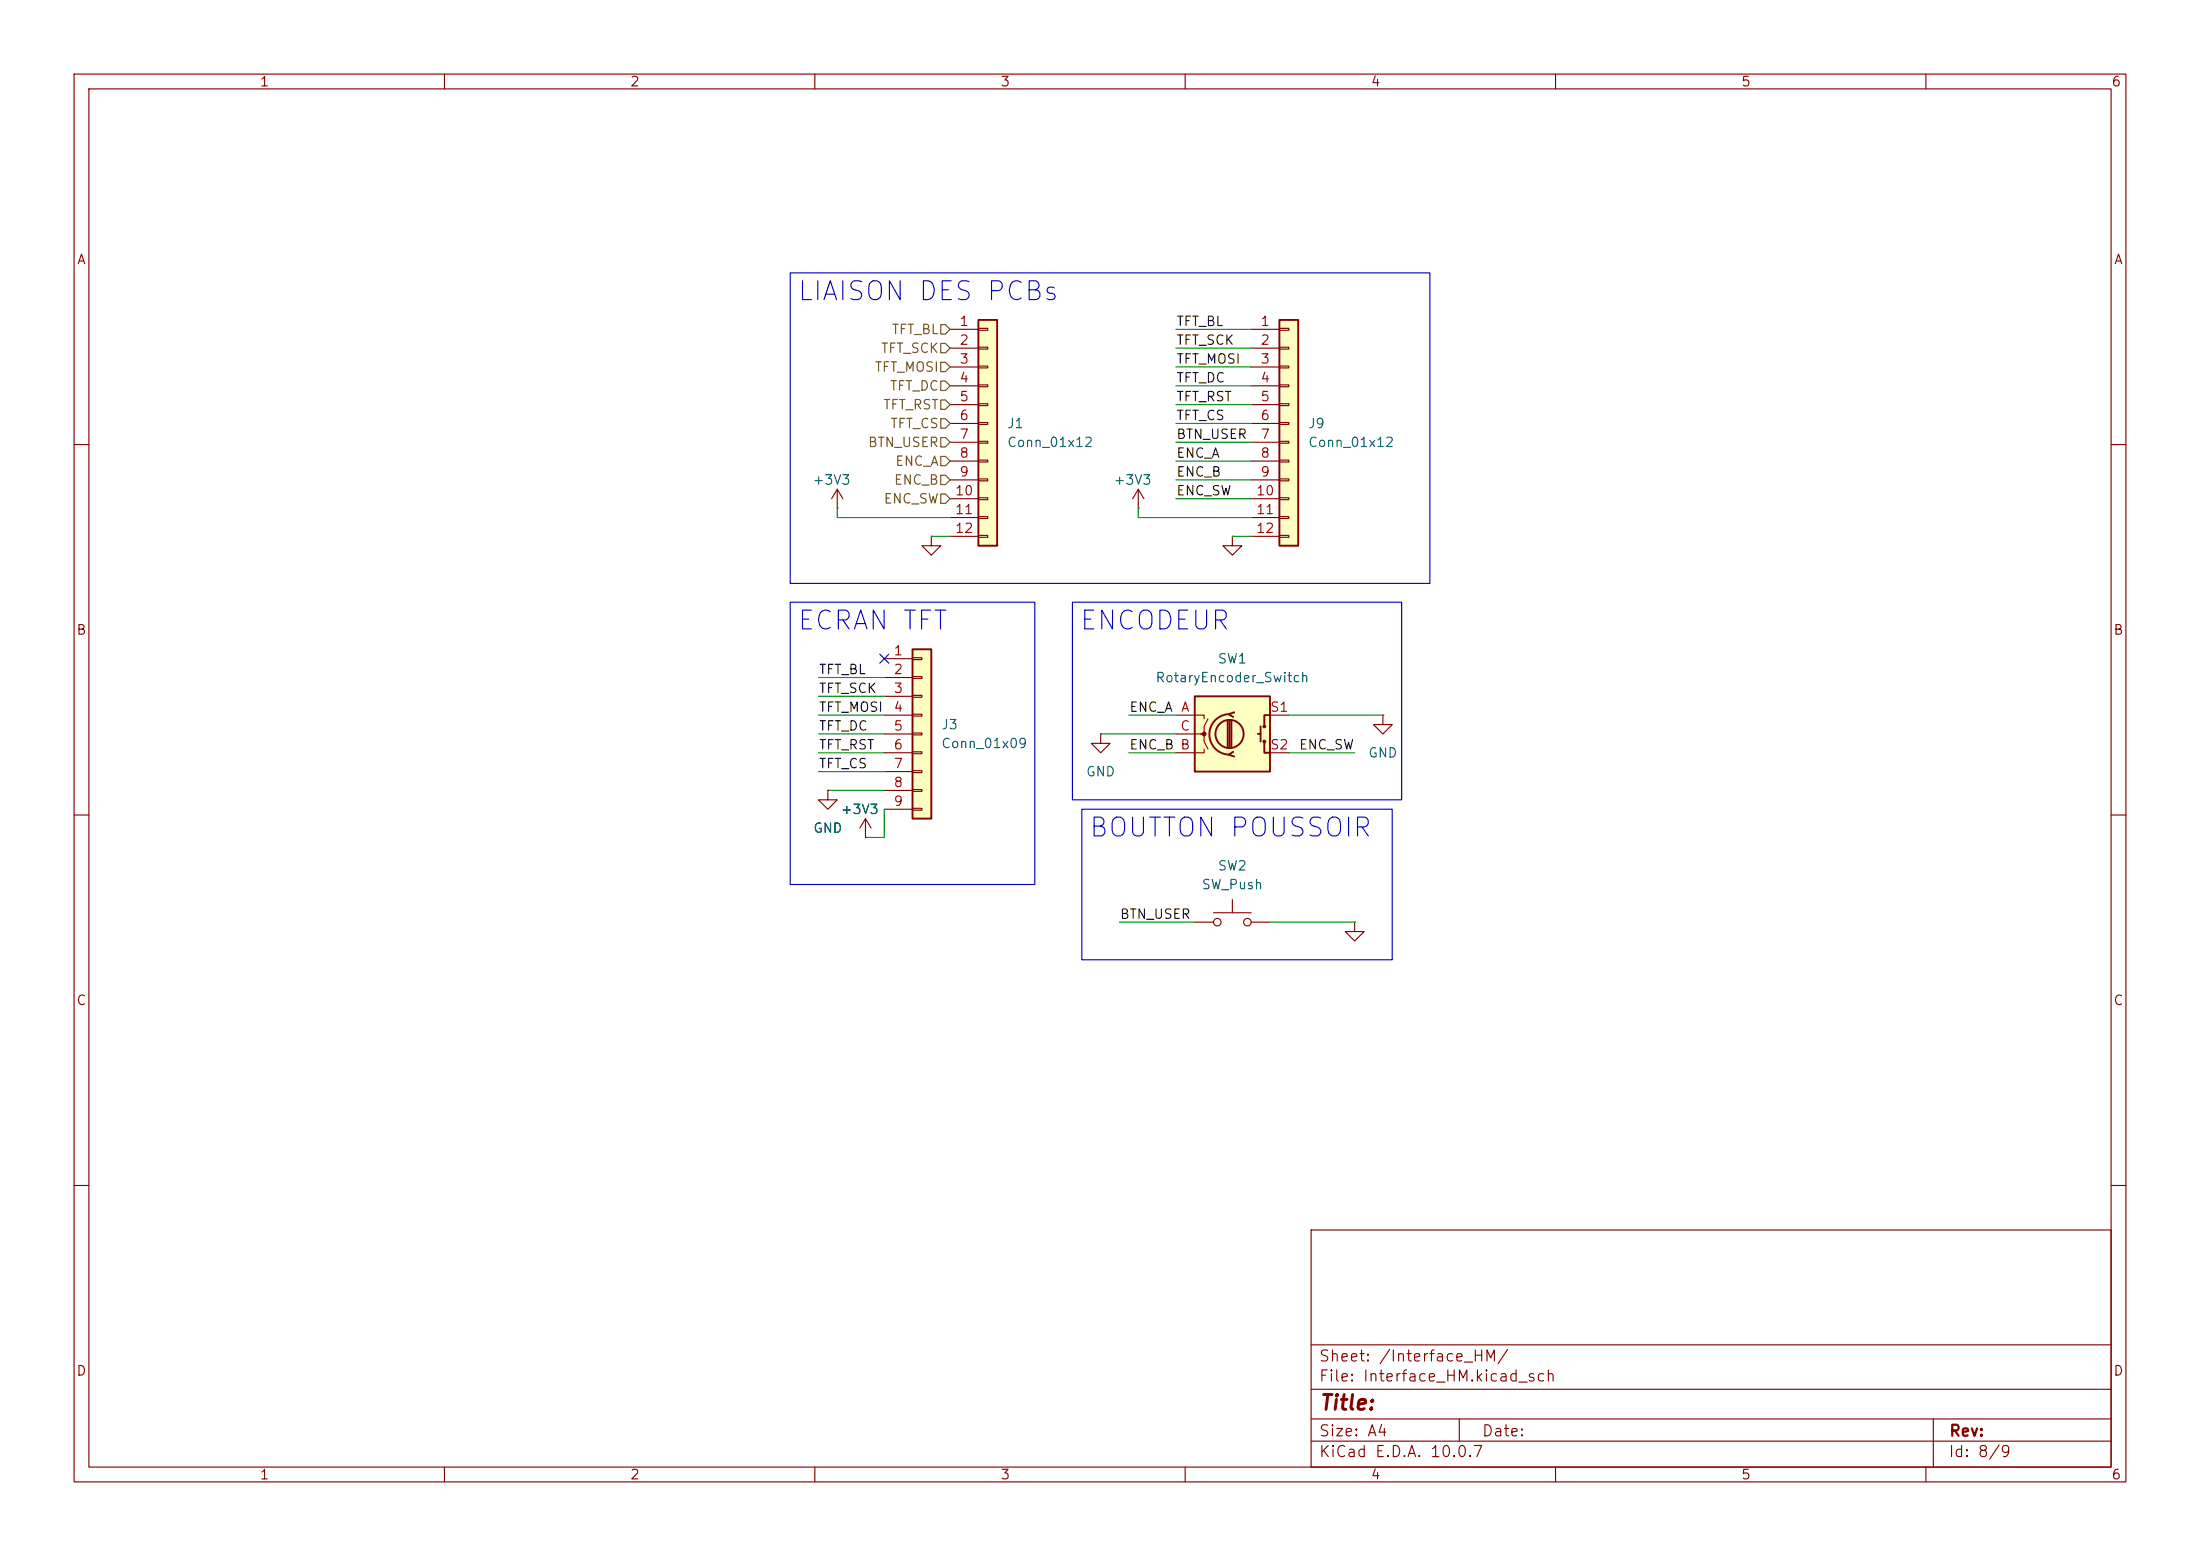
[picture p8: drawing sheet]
(kicad_sch
 (version 20260306)
 (generator "eeschema")
 (generator_version "10.0")
 (paper "A4")
 (lib_symbols
  (symbol "Connector_Generic:Conn_01x09"
   (pin_names
    (offset 1.016) (hide yes)) (exclude_from_sim no) (in_bom yes) (on_board yes)
   (in_pos_files yes)
   (duplicate_pin_numbers_are_jumpers no)
   (property "Reference" "J" (at 0 12.7 0) (show_name no) (do_not_autoplace no) (effects (font (size 1.27 1.27))))
   (property "Value" "Conn_01x09" (at 0 -12.7 0) (show_name no) (do_not_autoplace no) (effects (font (size 1.27 1.27))))
   (property "Footprint" "" (at 0 0 0) (show_name no) (do_not_autoplace no) (hide yes) (effects (font (size 1.27 1.27))))
   (property "Datasheet" "" (at 0 0 0) (show_name no) (do_not_autoplace no) (hide yes) (effects (font (size 1.27 1.27))))
   (property "Description" "Generic connector, single row, 01x09, script generated (kicad-library-utils/schlib/autogen/connector/)" (at 0 0 0) (show_name no) (do_not_autoplace no) (hide yes) (effects (font (size 1.27 1.27))))
   (symbol "Conn_01x09_1_1"
    (rectangle (start -1.27 11.43) (end 1.27 -11.43) (stroke (width 0.254) (type default)) (fill (type background)))
    (rectangle (start -1.27 10.287) (end 0 10.033) (stroke (width 0.1524) (type default)) (fill (type none)))
    (rectangle (start -1.27 7.747) (end 0 7.493) (stroke (width 0.1524) (type default)) (fill (type none)))
    (rectangle (start -1.27 5.207) (end 0 4.953) (stroke (width 0.1524) (type default)) (fill (type none)))
    (rectangle (start -1.27 2.667) (end 0 2.413) (stroke (width 0.1524) (type default)) (fill (type none)))
    (rectangle (start -1.27 0.127) (end 0 -0.127) (stroke (width 0.1524) (type default)) (fill (type none)))
    (rectangle (start -1.27 -2.413) (end 0 -2.667) (stroke (width 0.1524) (type default)) (fill (type none)))
    (rectangle (start -1.27 -4.953) (end 0 -5.207) (stroke (width 0.1524) (type default)) (fill (type none)))
    (rectangle (start -1.27 -7.493) (end 0 -7.747) (stroke (width 0.1524) (type default)) (fill (type none)))
    (rectangle (start -1.27 -10.033) (end 0 -10.287) (stroke (width 0.1524) (type default)) (fill (type none)))
    (pin passive line (at -5.08 10.16 0) (length 3.81) (name "Pin_1" (effects (font (size 1.27 1.27)))) (number "1" (effects (font (size 1.27 1.27)))))
    (pin passive line (at -5.08 7.62 0) (length 3.81) (name "Pin_2" (effects (font (size 1.27 1.27)))) (number "2" (effects (font (size 1.27 1.27)))))
    (pin passive line (at -5.08 5.08 0) (length 3.81) (name "Pin_3" (effects (font (size 1.27 1.27)))) (number "3" (effects (font (size 1.27 1.27)))))
    (pin passive line (at -5.08 2.54 0) (length 3.81) (name "Pin_4" (effects (font (size 1.27 1.27)))) (number "4" (effects (font (size 1.27 1.27)))))
    (pin passive line (at -5.08 0 0) (length 3.81) (name "Pin_5" (effects (font (size 1.27 1.27)))) (number "5" (effects (font (size 1.27 1.27)))))
    (pin passive line (at -5.08 -2.54 0) (length 3.81) (name "Pin_6" (effects (font (size 1.27 1.27)))) (number "6" (effects (font (size 1.27 1.27)))))
    (pin passive line (at -5.08 -5.08 0) (length 3.81) (name "Pin_7" (effects (font (size 1.27 1.27)))) (number "7" (effects (font (size 1.27 1.27)))))
    (pin passive line (at -5.08 -7.62 0) (length 3.81) (name "Pin_8" (effects (font (size 1.27 1.27)))) (number "8" (effects (font (size 1.27 1.27)))))
    (pin passive line (at -5.08 -10.16 0) (length 3.81) (name "Pin_9" (effects (font (size 1.27 1.27)))) (number "9" (effects (font (size 1.27 1.27))))))
   (embedded_fonts no))
  (symbol "Connector_Generic:Conn_01x12"
   (pin_names
    (offset 1.016) (hide yes)) (exclude_from_sim no) (in_bom yes) (on_board yes)
   (in_pos_files yes)
   (duplicate_pin_numbers_are_jumpers no)
   (property "Reference" "J" (at 0 15.24 0) (show_name no) (do_not_autoplace no) (effects (font (size 1.27 1.27))))
   (property "Value" "Conn_01x12" (at 0 -17.78 0) (show_name no) (do_not_autoplace no) (effects (font (size 1.27 1.27))))
   (property "Footprint" "" (at 0 0 0) (show_name no) (do_not_autoplace no) (hide yes) (effects (font (size 1.27 1.27))))
   (property "Datasheet" "" (at 0 0 0) (show_name no) (do_not_autoplace no) (hide yes) (effects (font (size 1.27 1.27))))
   (property "Description" "Generic connector, single row, 01x12, script generated (kicad-library-utils/schlib/autogen/connector/)" (at 0 0 0) (show_name no) (do_not_autoplace no) (hide yes) (effects (font (size 1.27 1.27))))
   (symbol "Conn_01x12_1_1"
    (rectangle (start -1.27 13.97) (end 1.27 -16.51) (stroke (width 0.254) (type default)) (fill (type background)))
    (rectangle (start -1.27 12.827) (end 0 12.573) (stroke (width 0.1524) (type default)) (fill (type none)))
    (rectangle (start -1.27 10.287) (end 0 10.033) (stroke (width 0.1524) (type default)) (fill (type none)))
    (rectangle (start -1.27 7.747) (end 0 7.493) (stroke (width 0.1524) (type default)) (fill (type none)))
    (rectangle (start -1.27 5.207) (end 0 4.953) (stroke (width 0.1524) (type default)) (fill (type none)))
    (rectangle (start -1.27 2.667) (end 0 2.413) (stroke (width 0.1524) (type default)) (fill (type none)))
    (rectangle (start -1.27 0.127) (end 0 -0.127) (stroke (width 0.1524) (type default)) (fill (type none)))
    (rectangle (start -1.27 -2.413) (end 0 -2.667) (stroke (width 0.1524) (type default)) (fill (type none)))
    (rectangle (start -1.27 -4.953) (end 0 -5.207) (stroke (width 0.1524) (type default)) (fill (type none)))
    (rectangle (start -1.27 -7.493) (end 0 -7.747) (stroke (width 0.1524) (type default)) (fill (type none)))
    (rectangle (start -1.27 -10.033) (end 0 -10.287) (stroke (width 0.1524) (type default)) (fill (type none)))
    (rectangle (start -1.27 -12.573) (end 0 -12.827) (stroke (width 0.1524) (type default)) (fill (type none)))
    (rectangle (start -1.27 -15.113) (end 0 -15.367) (stroke (width 0.1524) (type default)) (fill (type none)))
    (pin passive line (at -5.08 12.7 0) (length 3.81) (name "Pin_1" (effects (font (size 1.27 1.27)))) (number "1" (effects (font (size 1.27 1.27)))))
    (pin passive line (at -5.08 10.16 0) (length 3.81) (name "Pin_2" (effects (font (size 1.27 1.27)))) (number "2" (effects (font (size 1.27 1.27)))))
    (pin passive line (at -5.08 7.62 0) (length 3.81) (name "Pin_3" (effects (font (size 1.27 1.27)))) (number "3" (effects (font (size 1.27 1.27)))))
    (pin passive line (at -5.08 5.08 0) (length 3.81) (name "Pin_4" (effects (font (size 1.27 1.27)))) (number "4" (effects (font (size 1.27 1.27)))))
    (pin passive line (at -5.08 2.54 0) (length 3.81) (name "Pin_5" (effects (font (size 1.27 1.27)))) (number "5" (effects (font (size 1.27 1.27)))))
    (pin passive line (at -5.08 0 0) (length 3.81) (name "Pin_6" (effects (font (size 1.27 1.27)))) (number "6" (effects (font (size 1.27 1.27)))))
    (pin passive line (at -5.08 -2.54 0) (length 3.81) (name "Pin_7" (effects (font (size 1.27 1.27)))) (number "7" (effects (font (size 1.27 1.27)))))
    (pin passive line (at -5.08 -5.08 0) (length 3.81) (name "Pin_8" (effects (font (size 1.27 1.27)))) (number "8" (effects (font (size 1.27 1.27)))))
    (pin passive line (at -5.08 -7.62 0) (length 3.81) (name "Pin_9" (effects (font (size 1.27 1.27)))) (number "9" (effects (font (size 1.27 1.27)))))
    (pin passive line (at -5.08 -10.16 0) (length 3.81) (name "Pin_10" (effects (font (size 1.27 1.27)))) (number "10" (effects (font (size 1.27 1.27)))))
    (pin passive line (at -5.08 -12.7 0) (length 3.81) (name "Pin_11" (effects (font (size 1.27 1.27)))) (number "11" (effects (font (size 1.27 1.27)))))
    (pin passive line (at -5.08 -15.24 0) (length 3.81) (name "Pin_12" (effects (font (size 1.27 1.27)))) (number "12" (effects (font (size 1.27 1.27))))))
   (embedded_fonts no))
  (symbol "Device:RotaryEncoder_Switch"
   (pin_names
    (offset 0.254) (hide yes)) (exclude_from_sim no) (in_bom yes) (on_board yes)
   (in_pos_files yes)
   (duplicate_pin_numbers_are_jumpers no)
   (property "Reference" "SW" (at 0 6.604 0) (show_name no) (do_not_autoplace no) (effects (font (size 1.27 1.27))))
   (property "Value" "RotaryEncoder_Switch" (at 0 -6.604 0) (show_name no) (do_not_autoplace no) (effects (font (size 1.27 1.27))))
   (property "Footprint" "" (at -3.81 4.064 0) (show_name no) (do_not_autoplace no) (hide yes) (effects (font (size 1.27 1.27))))
   (property "Datasheet" "" (at 0 6.604 0) (show_name no) (do_not_autoplace no) (hide yes) (effects (font (size 1.27 1.27))))
   (property "Description" "Rotary encoder, dual channel, incremental quadrate outputs, with switch" (at 0 0 0) (show_name no) (do_not_autoplace no) (hide yes) (effects (font (size 1.27 1.27))))
   (symbol "RotaryEncoder_Switch_0_1"
    (rectangle (start -5.08 5.08) (end 5.08 -5.08) (stroke (width 0.254) (type default)) (fill (type background)))
    (polyline (pts (xy -5.08 2.54) (xy -3.81 2.54) (xy -3.81 2.032)) (stroke (width 0) (type default)) (fill (type none)))
    (polyline (pts (xy -5.08 0) (xy -3.81 0) (xy -3.81 -1.016) (xy -3.302 -2.032)) (stroke (width 0) (type default)) (fill (type none)))
    (polyline (pts (xy -5.08 -2.54) (xy -3.81 -2.54) (xy -3.81 -2.032)) (stroke (width 0) (type default)) (fill (type none)))
    (polyline (pts (xy -4.318 0) (xy -3.81 0) (xy -3.81 1.016) (xy -3.302 2.032)) (stroke (width 0) (type default)) (fill (type none)))
    (circle (center -3.81 0) (radius 0.254) (stroke (width 0) (type default)) (fill (type outline)))
    (polyline (pts (xy -0.635 -1.778) (xy -0.635 1.778)) (stroke (width 0.254) (type default)) (fill (type none)))
    (circle (center -0.381 0) (radius 1.905) (stroke (width 0.254) (type default)) (fill (type none)))
    (polyline (pts (xy -0.381 -1.778) (xy -0.381 1.778)) (stroke (width 0.254) (type default)) (fill (type none)))
    (arc (start -0.381 -2.794) (mid -3.0988 -0.0635) (end -0.381 2.667) (stroke (width 0.254) (type default)) (fill (type none)))
    (polyline (pts (xy -0.127 1.778) (xy -0.127 -1.778)) (stroke (width 0.254) (type default)) (fill (type none)))
    (polyline (pts (xy 0.254 2.921) (xy -0.508 2.667) (xy 0.127 2.286)) (stroke (width 0.254) (type default)) (fill (type none)))
    (polyline (pts (xy 0.254 -3.048) (xy -0.508 -2.794) (xy 0.127 -2.413)) (stroke (width 0.254) (type default)) (fill (type none)))
    (polyline (pts (xy 3.81 1.016) (xy 3.81 -1.016)) (stroke (width 0.254) (type default)) (fill (type none)))
    (polyline (pts (xy 3.81 0) (xy 3.429 0)) (stroke (width 0.254) (type default)) (fill (type none)))
    (circle (center 4.318 1.016) (radius 0.127) (stroke (width 0.254) (type default)) (fill (type none)))
    (circle (center 4.318 -1.016) (radius 0.127) (stroke (width 0.254) (type default)) (fill (type none)))
    (polyline (pts (xy 5.08 2.54) (xy 4.318 2.54) (xy 4.318 1.016)) (stroke (width 0.254) (type default)) (fill (type none)))
    (polyline (pts (xy 5.08 -2.54) (xy 4.318 -2.54) (xy 4.318 -1.016)) (stroke (width 0.254) (type default)) (fill (type none))))
   (symbol "RotaryEncoder_Switch_1_1"
    (pin passive line (at -7.62 2.54 0) (length 2.54) (name "A" (effects (font (size 1.27 1.27)))) (number "A" (effects (font (size 1.27 1.27)))))
    (pin passive line (at -7.62 -2.54 0) (length 2.54) (name "B" (effects (font (size 1.27 1.27)))) (number "B" (effects (font (size 1.27 1.27)))))
    (pin passive line (at -7.62 0 0) (length 2.54) (name "C" (effects (font (size 1.27 1.27)))) (number "C" (effects (font (size 1.27 1.27)))))
    (pin passive line (at 7.62 2.54 180) (length 2.54) (name "S1" (effects (font (size 1.27 1.27)))) (number "S1" (effects (font (size 1.27 1.27)))))
    (pin passive line (at 7.62 -2.54 180) (length 2.54) (name "S2" (effects (font (size 1.27 1.27)))) (number "S2" (effects (font (size 1.27 1.27))))))
   (embedded_fonts no))
  (symbol "Switch:SW_Push"
   (pin_numbers (hide yes))
   (pin_names
    (offset 1.016) (hide yes)) (exclude_from_sim no) (in_bom yes) (on_board yes)
   (in_pos_files yes)
   (duplicate_pin_numbers_are_jumpers no)
   (property "Reference" "SW" (at 1.27 2.54 0) (show_name no) (do_not_autoplace no) (effects (font (size 1.27 1.27)) (justify left)))
   (property "Value" "SW_Push" (at 0 -1.524 0) (show_name no) (do_not_autoplace no) (effects (font (size 1.27 1.27))))
   (property "Footprint" "" (at 0 5.08 0) (show_name no) (do_not_autoplace no) (hide yes) (effects (font (size 1.27 1.27))))
   (property "Datasheet" "" (at 0 5.08 0) (show_name no) (do_not_autoplace no) (hide yes) (effects (font (size 1.27 1.27))))
   (property "Description" "Push button switch, generic, two pins" (at 0 0 0) (show_name no) (do_not_autoplace no) (hide yes) (effects (font (size 1.27 1.27))))
   (symbol "SW_Push_0_1"
    (circle (center -2.032 0) (radius 0.508) (stroke (width 0) (type default)) (fill (type none)))
    (polyline (pts (xy 0 1.27) (xy 0 3.048)) (stroke (width 0) (type default)) (fill (type none)))
    (circle (center 2.032 0) (radius 0.508) (stroke (width 0) (type default)) (fill (type none)))
    (polyline (pts (xy 2.54 1.27) (xy -2.54 1.27)) (stroke (width 0) (type default)) (fill (type none)))
    (pin passive line (at -5.08 0 0) (length 2.54) (name "1" (effects (font (size 1.27 1.27)))) (number "1" (effects (font (size 1.27 1.27)))))
    (pin passive line (at 5.08 0 180) (length 2.54) (name "2" (effects (font (size 1.27 1.27)))) (number "2" (effects (font (size 1.27 1.27))))))
   (embedded_fonts no))
  (symbol "power:+3V3"
   (power global)
   (pin_numbers (hide yes))
   (pin_names
    (offset 0) (hide yes)) (exclude_from_sim no) (in_bom yes) (on_board yes)
   (in_pos_files yes)
   (duplicate_pin_numbers_are_jumpers no)
   (property "Reference" "#PWR" (at 0 -3.81 0) (show_name no) (do_not_autoplace no) (hide yes) (effects (font (size 1.27 1.27))))
   (property "Value" "+3V3" (at 0 3.556 0) (show_name no) (do_not_autoplace no) (effects (font (size 1.27 1.27))))
   (property "Footprint" "" (at 0 0 0) (show_name no) (do_not_autoplace no) (hide yes) (effects (font (size 1.27 1.27))))
   (property "Datasheet" "" (at 0 0 0) (show_name no) (do_not_autoplace no) (hide yes) (effects (font (size 1.27 1.27))))
   (property "Description" "Power symbol creates a global label with name \"+3V3\"" (at 0 0 0) (show_name no) (do_not_autoplace no) (hide yes) (effects (font (size 1.27 1.27))))
   (symbol "+3V3_0_1"
    (polyline (pts (xy -0.762 1.27) (xy 0 2.54)) (stroke (width 0) (type default)) (fill (type none)))
    (polyline (pts (xy 0 2.54) (xy 0.762 1.27)) (stroke (width 0) (type default)) (fill (type none)))
    (polyline (pts (xy 0 0) (xy 0 2.54)) (stroke (width 0) (type default)) (fill (type none))))
   (symbol "+3V3_1_1"
    (pin power_in line (at 0 0 90) (length 0) (name "" (effects (font (size 1.27 1.27)))) (number "1" (effects (font (size 1.27 1.27))))))
   (embedded_fonts no))
  (symbol "power:GND"
   (power global)
   (pin_numbers (hide yes))
   (pin_names
    (offset 0) (hide yes)) (exclude_from_sim no) (in_bom yes) (on_board yes)
   (in_pos_files yes)
   (duplicate_pin_numbers_are_jumpers no)
   (property "Reference" "#PWR" (at 0 -6.35 0) (show_name no) (do_not_autoplace no) (hide yes) (effects (font (size 1.27 1.27))))
   (property "Value" "GND" (at 0 -3.81 0) (show_name no) (do_not_autoplace no) (effects (font (size 1.27 1.27))))
   (property "Footprint" "" (at 0 0 0) (show_name no) (do_not_autoplace no) (hide yes) (effects (font (size 1.27 1.27))))
   (property "Datasheet" "" (at 0 0 0) (show_name no) (do_not_autoplace no) (hide yes) (effects (font (size 1.27 1.27))))
   (property "Description" "Power symbol creates a global label with name \"GND\" , ground" (at 0 0 0) (show_name no) (do_not_autoplace no) (hide yes) (effects (font (size 1.27 1.27))))
   (symbol "GND_0_1"
    (polyline (pts (xy 0 0) (xy 0 -1.27) (xy 1.27 -1.27) (xy 0 -2.54) (xy -1.27 -1.27) (xy 0 -1.27)) (stroke (width 0) (type default)) (fill (type none))))
   (symbol "GND_1_1"
    (pin power_in line (at 0 0 270) (length 0) (name "" (effects (font (size 1.27 1.27)))) (number "1" (effects (font (size 1.27 1.27))))))
   (embedded_fonts no)))
 (text_box "BOUTTON POUSSOIR"
  (exclude_from_sim no)
  (at 146.05 109.22 0)
  (size 41.91 20.32)
  (margins 0.9525 0.9525 0.9525 0.9525)
  (stroke (width 0) (type solid))
  (fill (type none))
  (effects (font (size 2.54 2.54)) (justify left top)))
 (text_box "ENCODEUR"
  (exclude_from_sim no)
  (at 144.78 81.28 0)
  (size 44.45 26.67)
  (margins 0.9525 0.9525 0.9525 0.9525)
  (stroke (width 0) (type solid))
  (fill (type none))
  (effects (font (size 2.54 2.54)) (justify left top)))
 (text_box "ECRAN TFT"
  (exclude_from_sim no)
  (at 106.68 81.28 0)
  (size 33.02 38.1)
  (margins 0.9525 0.9525 0.9525 0.9525)
  (stroke (width 0) (type solid))
  (fill (type none))
  (effects (font (size 2.54 2.54)) (justify left top)))
 (text_box "LIAISON DES PCBs\n"
  (exclude_from_sim no)
  (at 106.68 36.83 0)
  (size 86.36 41.91)
  (margins 0.9525 0.9525 0.9525 0.9525)
  (stroke (width 0) (type solid))
  (fill (type none))
  (effects (font (size 2.54 2.54)) (justify left top)))
 (no_connect
  (at 119.38 88.9))
 (wire
  (pts (xy 158.75 57.15) (xy 168.91 57.15))
  (stroke (width 0) (type default)))
 (wire
  (pts (xy 168.91 69.85) (xy 153.67 69.85))
  (stroke (width 0) (type default)))
 (wire
  (pts (xy 110.49 99.06) (xy 119.38 99.06))
  (stroke (width 0) (type default)))
 (wire
  (pts (xy 111.76 106.68) (xy 119.38 106.68))
  (stroke (width 0) (type default)))
 (wire
  (pts (xy 148.59 99.06) (xy 158.75 99.06))
  (stroke (width 0) (type default)))
 (wire
  (pts (xy 110.49 104.14) (xy 119.38 104.14))
  (stroke (width 0) (type default)))
 (wire
  (pts (xy 158.75 46.99) (xy 168.91 46.99))
  (stroke (width 0) (type default)))
 (wire
  (pts (xy 158.75 52.07) (xy 168.91 52.07))
  (stroke (width 0) (type default)))
 (wire
  (pts (xy 128.27 69.85) (xy 113.03 69.85))
  (stroke (width 0) (type default)))
 (wire
  (pts (xy 152.4 101.6) (xy 158.75 101.6))
  (stroke (width 0) (type default)))
 (wire
  (pts (xy 158.75 62.23) (xy 168.91 62.23))
  (stroke (width 0) (type default)))
 (wire
  (pts (xy 151.13 124.46) (xy 161.29 124.46))
  (stroke (width 0) (type default)))
 (wire
  (pts (xy 173.99 96.52) (xy 186.69 96.52))
  (stroke (width 0) (type default)))
 (wire
  (pts (xy 166.37 72.39) (xy 168.91 72.39))
  (stroke (width 0) (type default)))
 (wire
  (pts (xy 158.75 54.61) (xy 168.91 54.61))
  (stroke (width 0) (type default)))
 (wire
  (pts (xy 173.99 101.6) (xy 182.88 101.6))
  (stroke (width 0) (type default)))
 (wire
  (pts (xy 119.38 113.03) (xy 116.84 113.03))
  (stroke (width 0) (type default)))
 (wire
  (pts (xy 110.49 93.98) (xy 119.38 93.98))
  (stroke (width 0) (type default)))
 (wire
  (pts (xy 158.75 64.77) (xy 168.91 64.77))
  (stroke (width 0) (type default)))
 (wire
  (pts (xy 158.75 59.69) (xy 168.91 59.69))
  (stroke (width 0) (type default)))
 (wire
  (pts (xy 153.67 69.85) (xy 153.67 68.58))
  (stroke (width 0) (type default)))
 (wire
  (pts (xy 152.4 96.52) (xy 158.75 96.52))
  (stroke (width 0) (type default)))
 (wire
  (pts (xy 158.75 67.31) (xy 168.91 67.31))
  (stroke (width 0) (type default)))
 (wire
  (pts (xy 119.38 109.22) (xy 119.38 113.03))
  (stroke (width 0) (type default)))
 (wire
  (pts (xy 113.03 69.85) (xy 113.03 68.58))
  (stroke (width 0) (type default)))
 (wire
  (pts (xy 125.73 72.39) (xy 128.27 72.39))
  (stroke (width 0) (type default)))
 (wire
  (pts (xy 158.75 49.53) (xy 168.91 49.53))
  (stroke (width 0) (type default)))
 (wire
  (pts (xy 110.49 101.6) (xy 119.38 101.6))
  (stroke (width 0) (type default)))
 (wire
  (pts (xy 171.45 124.46) (xy 182.88 124.46))
  (stroke (width 0) (type default)))
 (wire
  (pts (xy 158.75 44.45) (xy 168.91 44.45))
  (stroke (width 0) (type default)))
 (wire
  (pts (xy 110.49 96.52) (xy 119.38 96.52))
  (stroke (width 0) (type default)))
 (wire
  (pts (xy 110.49 91.44) (xy 119.38 91.44))
  (stroke (width 0) (type default)))
 (label "ENC_A"
  (at 158.75 62.23 0)
  (effects (font (size 1.27 1.27)) (justify left bottom)))
 (label "TFT_DC"
  (at 158.75 52.07 0)
  (effects (font (size 1.27 1.27)) (justify left bottom)))
 (label "ENC_SW"
  (at 182.88 101.6 180)
  (effects (font (size 1.27 1.27)) (justify right bottom)))
 (label "TFT_RST"
  (at 110.49 101.6 0)
  (effects (font (size 1.27 1.27)) (justify left bottom)))
 (label "ENC_A"
  (at 152.4 96.52 0)
  (effects (font (size 1.27 1.27)) (justify left bottom)))
 (label "TFT_SCK"
  (at 110.49 93.98 0)
  (effects (font (size 1.27 1.27)) (justify left bottom)))
 (label "TFT_BL"
  (at 158.75 44.45 0)
  (effects (font (size 1.27 1.27)) (justify left bottom)))
 (label "ENC_B"
  (at 158.75 64.77 0)
  (effects (font (size 1.27 1.27)) (justify left bottom)))
 (label "BTN_USER"
  (at 151.13 124.46 0)
  (effects (font (size 1.27 1.27)) (justify left bottom)))
 (label "TFT_MOSI"
  (at 158.75 49.53 0)
  (effects (font (size 1.27 1.27)) (justify left bottom)))
 (label "TFT_BL"
  (at 110.49 91.44 0)
  (effects (font (size 1.27 1.27)) (justify left bottom)))
 (label "TFT_MOSI"
  (at 110.49 96.52 0)
  (effects (font (size 1.27 1.27)) (justify left bottom)))
 (label "TFT_SCK"
  (at 158.75 46.99 0)
  (effects (font (size 1.27 1.27)) (justify left bottom)))
 (label "TFT_CS"
  (at 158.75 57.15 0)
  (effects (font (size 1.27 1.27)) (justify left bottom)))
 (label "TFT_DC"
  (at 110.49 99.06 0)
  (effects (font (size 1.27 1.27)) (justify left bottom)))
 (label "TFT_CS"
  (at 110.49 104.14 0)
  (effects (font (size 1.27 1.27)) (justify left bottom)))
 (label "BTN_USER"
  (at 158.75 59.69 0)
  (effects (font (size 1.27 1.27)) (justify left bottom)))
 (label "ENC_B"
  (at 152.4 101.6 0)
  (effects (font (size 1.27 1.27)) (justify left bottom)))
 (label "TFT_RST"
  (at 158.75 54.61 0)
  (effects (font (size 1.27 1.27)) (justify left bottom)))
 (label "ENC_SW"
  (at 158.75 67.31 0)
  (effects (font (size 1.27 1.27)) (justify left bottom)))
 (hierarchical_label "TFT_RST"
  (shape input)
  (at 128.27 54.61 180)
  (effects (font (size 1.27 1.27)) (justify right)))
 (hierarchical_label "BTN_USER"
  (shape input)
  (at 128.27 59.69 180)
  (effects (font (size 1.27 1.27)) (justify right)))
 (hierarchical_label "ENC_B"
  (shape input)
  (at 128.27 64.77 180)
  (effects (font (size 1.27 1.27)) (justify right)))
 (hierarchical_label "TFT_BL"
  (shape input)
  (at 128.27 44.45 180)
  (effects (font (size 1.27 1.27)) (justify right)))
 (hierarchical_label "ENC_SW"
  (shape input)
  (at 128.27 67.31 180)
  (effects (font (size 1.27 1.27)) (justify right)))
 (hierarchical_label "TFT_SCK"
  (shape input)
  (at 128.27 46.99 180)
  (effects (font (size 1.27 1.27)) (justify right)))
 (hierarchical_label "TFT_DC"
  (shape input)
  (at 128.27 52.07 180)
  (effects (font (size 1.27 1.27)) (justify right)))
 (hierarchical_label "ENC_A"
  (shape input)
  (at 128.27 62.23 180)
  (effects (font (size 1.27 1.27)) (justify right)))
 (hierarchical_label "TFT_MOSI"
  (shape input)
  (at 128.27 49.53 180)
  (effects (font (size 1.27 1.27)) (justify right)))
 (hierarchical_label "TFT_CS"
  (shape input)
  (at 128.27 57.15 180)
  (effects (font (size 1.27 1.27)) (justify right)))
 (symbol
  (lib_id "power:GND")
  (at 111.76 106.68 0)
  (unit 1)
  (body_style 1)
  (exclude_from_sim no)
  (in_bom yes)
  (on_board yes)
  (in_pos_files yes)
  (dnp no)
  (fields_autoplaced yes)
  (property "Reference" "#PWR026" (at 111.76 113.03 0) (hide yes) (show_name no) (do_not_autoplace no) (effects (font (size 1.27 1.27))))
  (property "Value" "GND" (at 111.76 111.76 0) (show_name no) (do_not_autoplace no) (effects (font (size 1.27 1.27))))
  (property "Footprint" "" (at 111.76 106.68 0) (hide yes) (show_name no) (do_not_autoplace no) (effects (font (size 1.27 1.27))))
  (property "Datasheet" "" (at 111.76 106.68 0) (hide yes) (show_name no) (do_not_autoplace no) (effects (font (size 1.27 1.27))))
  (property "Description" "Power symbol creates a global label with name \"GND\" , ground" (at 111.76 106.68 0) (hide yes) (show_name no) (do_not_autoplace no) (effects (font (size 1.27 1.27))))
  (pin "1"))
 (symbol
  (lib_id "Connector_Generic:Conn_01x12")
  (at 173.99 57.15 0)
  (unit 1)
  (body_style 1)
  (exclude_from_sim no)
  (in_bom yes)
  (on_board yes)
  (in_pos_files yes)
  (dnp no)
  (fields_autoplaced yes)
  (property "Reference" "J9" (at 176.53 57.1499 0) (show_name no) (do_not_autoplace no) (effects (font (size 1.27 1.27)) (justify left)))
  (property "Value" "Conn_01x12" (at 176.53 59.6899 0) (show_name no) (do_not_autoplace no) (effects (font (size 1.27 1.27)) (justify left)))
  (property "Footprint" "Connector_PinHeader_2.54mm:PinHeader_1x12_P2.54mm_Vertical" (at 173.99 57.15 0) (hide yes) (show_name no) (do_not_autoplace no) (effects (font (size 1.27 1.27))))
  (property "Datasheet" "" (at 173.99 57.15 0) (hide yes) (show_name no) (do_not_autoplace no) (effects (font (size 1.27 1.27))))
  (property "Description" "Generic connector, single row, 01x12, script generated (kicad-library-utils/schlib/autogen/connector/)" (at 173.99 57.15 0) (hide yes) (show_name no) (do_not_autoplace no) (effects (font (size 1.27 1.27))))
  (pin "1")
  (pin "3")
  (pin "2")
  (pin "9")
  (pin "5")
  (pin "6")
  (pin "10")
  (pin "7")
  (pin "8")
  (pin "4")
  (pin "11")
  (pin "12"))
 (symbol
  (lib_id "power:+3V3")
  (at 113.03 68.58 0)
  (unit 1)
  (body_style 1)
  (exclude_from_sim no)
  (in_bom yes)
  (on_board yes)
  (in_pos_files yes)
  (dnp no)
  (property "Reference" "#PWR038" (at 113.03 72.39 0) (hide yes) (show_name no) (do_not_autoplace no) (effects (font (size 1.27 1.27))))
  (property "Value" "+3V3" (at 112.268 64.77 0) (show_name no) (do_not_autoplace no) (effects (font (size 1.27 1.27))))
  (property "Footprint" "" (at 113.03 68.58 0) (hide yes) (show_name no) (do_not_autoplace no) (effects (font (size 1.27 1.27))))
  (property "Datasheet" "" (at 113.03 68.58 0) (hide yes) (show_name no) (do_not_autoplace no) (effects (font (size 1.27 1.27))))
  (property "Description" "Power symbol creates a global label with name \"+3V3\"" (at 113.03 68.58 0) (hide yes) (show_name no) (do_not_autoplace no) (effects (font (size 1.27 1.27))))
  (pin "1"))
 (symbol
  (lib_id "power:+3V3")
  (at 116.84 113.03 0)
  (unit 1)
  (body_style 1)
  (exclude_from_sim no)
  (in_bom yes)
  (on_board yes)
  (in_pos_files yes)
  (dnp no)
  (property "Reference" "#PWR027" (at 116.84 116.84 0) (hide yes) (show_name no) (do_not_autoplace no) (effects (font (size 1.27 1.27))))
  (property "Value" "+3V3" (at 116.078 109.22 0) (show_name no) (do_not_autoplace no) (effects (font (size 1.27 1.27))))
  (property "Footprint" "" (at 116.84 113.03 0) (hide yes) (show_name no) (do_not_autoplace no) (effects (font (size 1.27 1.27))))
  (property "Datasheet" "" (at 116.84 113.03 0) (hide yes) (show_name no) (do_not_autoplace no) (effects (font (size 1.27 1.27))))
  (property "Description" "Power symbol creates a global label with name \"+3V3\"" (at 116.84 113.03 0) (hide yes) (show_name no) (do_not_autoplace no) (effects (font (size 1.27 1.27))))
  (pin "1"))
 (symbol
  (lib_id "Switch:SW_Push")
  (at 166.37 124.46 0)
  (unit 1)
  (body_style 1)
  (exclude_from_sim no)
  (in_bom yes)
  (on_board yes)
  (in_pos_files yes)
  (dnp no)
  (fields_autoplaced yes)
  (property "Reference" "SW2" (at 166.37 116.84 0) (show_name no) (do_not_autoplace no) (effects (font (size 1.27 1.27))))
  (property "Value" "SW_Push" (at 166.37 119.38 0) (show_name no) (do_not_autoplace no) (effects (font (size 1.27 1.27))))
  (property "Footprint" "Button_Switch_THT:SW_PUSH_6mm" (at 166.37 119.38 0) (hide yes) (show_name no) (do_not_autoplace no) (effects (font (size 1.27 1.27))))
  (property "Datasheet" "" (at 166.37 119.38 0) (hide yes) (show_name no) (do_not_autoplace no) (effects (font (size 1.27 1.27))))
  (property "Description" "Push button switch, generic, two pins" (at 166.37 124.46 0) (hide yes) (show_name no) (do_not_autoplace no) (effects (font (size 1.27 1.27))))
  (pin "2")
  (pin "1"))
 (symbol
  (lib_id "power:+3V3")
  (at 153.67 68.58 0)
  (unit 1)
  (body_style 1)
  (exclude_from_sim no)
  (in_bom yes)
  (on_board yes)
  (in_pos_files yes)
  (dnp no)
  (property "Reference" "#PWR0124" (at 153.67 72.39 0) (hide yes) (show_name no) (do_not_autoplace no) (effects (font (size 1.27 1.27))))
  (property "Value" "+3V3" (at 152.908 64.77 0) (show_name no) (do_not_autoplace no) (effects (font (size 1.27 1.27))))
  (property "Footprint" "" (at 153.67 68.58 0) (hide yes) (show_name no) (do_not_autoplace no) (effects (font (size 1.27 1.27))))
  (property "Datasheet" "" (at 153.67 68.58 0) (hide yes) (show_name no) (do_not_autoplace no) (effects (font (size 1.27 1.27))))
  (property "Description" "Power symbol creates a global label with name \"+3V3\"" (at 153.67 68.58 0) (hide yes) (show_name no) (do_not_autoplace no) (effects (font (size 1.27 1.27))))
  (pin "1"))
 (symbol
  (lib_id "Connector_Generic:Conn_01x12")
  (at 133.35 57.15 0)
  (unit 1)
  (body_style 1)
  (exclude_from_sim no)
  (in_bom yes)
  (on_board yes)
  (in_pos_files yes)
  (dnp no)
  (fields_autoplaced yes)
  (property "Reference" "J1" (at 135.89 57.1499 0) (show_name no) (do_not_autoplace no) (effects (font (size 1.27 1.27)) (justify left)))
  (property "Value" "Conn_01x12" (at 135.89 59.6899 0) (show_name no) (do_not_autoplace no) (effects (font (size 1.27 1.27)) (justify left)))
  (property "Footprint" "Connector_PinHeader_2.54mm:PinHeader_1x12_P2.54mm_Vertical" (at 133.35 57.15 0) (hide yes) (show_name no) (do_not_autoplace no) (effects (font (size 1.27 1.27))))
  (property "Datasheet" "" (at 133.35 57.15 0) (hide yes) (show_name no) (do_not_autoplace no) (effects (font (size 1.27 1.27))))
  (property "Description" "Generic connector, single row, 01x12, script generated (kicad-library-utils/schlib/autogen/connector/)" (at 133.35 57.15 0) (hide yes) (show_name no) (do_not_autoplace no) (effects (font (size 1.27 1.27))))
  (pin "1")
  (pin "3")
  (pin "2")
  (pin "9")
  (pin "5")
  (pin "6")
  (pin "10")
  (pin "7")
  (pin "8")
  (pin "4")
  (pin "11")
  (pin "12"))
 (symbol
  (lib_id "Device:RotaryEncoder_Switch")
  (at 166.37 99.06 0)
  (unit 1)
  (body_style 1)
  (exclude_from_sim no)
  (in_bom yes)
  (on_board yes)
  (in_pos_files yes)
  (dnp no)
  (fields_autoplaced yes)
  (property "Reference" "SW1" (at 166.37 88.9 0) (show_name no) (do_not_autoplace no) (effects (font (size 1.27 1.27))))
  (property "Value" "RotaryEncoder_Switch" (at 166.37 91.44 0) (show_name no) (do_not_autoplace no) (effects (font (size 1.27 1.27))))
  (property "Footprint" "Rotary_Encoder:RotaryEncoder_Alps_EC11E-Switch_Vertical_H20mm_CircularMountingHoles" (at 162.56 94.996 0) (hide yes) (show_name no) (do_not_autoplace no) (effects (font (size 1.27 1.27))))
  (property "Datasheet" "" (at 166.37 92.456 0) (hide yes) (show_name no) (do_not_autoplace no) (effects (font (size 1.27 1.27))))
  (property "Description" "Rotary encoder, dual channel, incremental quadrate outputs, with switch" (at 166.37 99.06 0) (hide yes) (show_name no) (do_not_autoplace no) (effects (font (size 1.27 1.27))))
  (pin "S1")
  (pin "A")
  (pin "B")
  (pin "C")
  (pin "S2"))
 (symbol
  (lib_id "power:GND")
  (at 125.73 72.39 0)
  (unit 1)
  (body_style 1)
  (exclude_from_sim no)
  (in_bom yes)
  (on_board yes)
  (in_pos_files yes)
  (dnp no)
  (fields_autoplaced yes)
  (property "Reference" "#PWR0104" (at 125.73 78.74 0) (hide yes) (show_name no) (do_not_autoplace no) (effects (font (size 1.27 1.27))))
  (property "Value" "GND" (at 125.73 77.47 0) (hide yes) (show_name no) (do_not_autoplace no) (effects (font (size 1.27 1.27))))
  (property "Footprint" "" (at 125.73 72.39 0) (hide yes) (show_name no) (do_not_autoplace no) (effects (font (size 1.27 1.27))))
  (property "Datasheet" "" (at 125.73 72.39 0) (hide yes) (show_name no) (do_not_autoplace no) (effects (font (size 1.27 1.27))))
  (property "Description" "Power symbol creates a global label with name \"GND\" , ground" (at 125.73 72.39 0) (hide yes) (show_name no) (do_not_autoplace no) (effects (font (size 1.27 1.27))))
  (pin "1"))
 (symbol
  (lib_id "power:GND")
  (at 166.37 72.39 0)
  (unit 1)
  (body_style 1)
  (exclude_from_sim no)
  (in_bom yes)
  (on_board yes)
  (in_pos_files yes)
  (dnp no)
  (fields_autoplaced yes)
  (property "Reference" "#PWR0125" (at 166.37 78.74 0) (hide yes) (show_name no) (do_not_autoplace no) (effects (font (size 1.27 1.27))))
  (property "Value" "GND" (at 166.37 77.47 0) (hide yes) (show_name no) (do_not_autoplace no) (effects (font (size 1.27 1.27))))
  (property "Footprint" "" (at 166.37 72.39 0) (hide yes) (show_name no) (do_not_autoplace no) (effects (font (size 1.27 1.27))))
  (property "Datasheet" "" (at 166.37 72.39 0) (hide yes) (show_name no) (do_not_autoplace no) (effects (font (size 1.27 1.27))))
  (property "Description" "Power symbol creates a global label with name \"GND\" , ground" (at 166.37 72.39 0) (hide yes) (show_name no) (do_not_autoplace no) (effects (font (size 1.27 1.27))))
  (pin "1"))
 (symbol
  (lib_id "power:GND")
  (at 186.69 96.52 0)
  (unit 1)
  (body_style 1)
  (exclude_from_sim no)
  (in_bom yes)
  (on_board yes)
  (in_pos_files yes)
  (dnp no)
  (fields_autoplaced yes)
  (property "Reference" "#PWR024" (at 186.69 102.87 0) (hide yes) (show_name no) (do_not_autoplace no) (effects (font (size 1.27 1.27))))
  (property "Value" "GND" (at 186.69 101.6 0) (show_name no) (do_not_autoplace no) (effects (font (size 1.27 1.27))))
  (property "Footprint" "" (at 186.69 96.52 0) (hide yes) (show_name no) (do_not_autoplace no) (effects (font (size 1.27 1.27))))
  (property "Datasheet" "" (at 186.69 96.52 0) (hide yes) (show_name no) (do_not_autoplace no) (effects (font (size 1.27 1.27))))
  (property "Description" "Power symbol creates a global label with name \"GND\" , ground" (at 186.69 96.52 0) (hide yes) (show_name no) (do_not_autoplace no) (effects (font (size 1.27 1.27))))
  (pin "1"))
 (symbol
  (lib_id "Connector_Generic:Conn_01x09")
  (at 124.46 99.06 0)
  (unit 1)
  (body_style 1)
  (exclude_from_sim no)
  (in_bom yes)
  (on_board yes)
  (in_pos_files yes)
  (dnp no)
  (fields_autoplaced yes)
  (property "Reference" "J3" (at 127 97.7899 0) (show_name no) (do_not_autoplace no) (effects (font (size 1.27 1.27)) (justify left)))
  (property "Value" "Conn_01x09" (at 127 100.3299 0) (show_name no) (do_not_autoplace no) (effects (font (size 1.27 1.27)) (justify left)))
  (property "Footprint" "Connector_PinHeader_2.54mm:PinHeader_1x09_P2.54mm_Vertical" (at 124.46 99.06 0) (hide yes) (show_name no) (do_not_autoplace no) (effects (font (size 1.27 1.27))))
  (property "Datasheet" "" (at 124.46 99.06 0) (hide yes) (show_name no) (do_not_autoplace no) (effects (font (size 1.27 1.27))))
  (property "Description" "Generic connector, single row, 01x09, script generated (kicad-library-utils/schlib/autogen/connector/)" (at 124.46 99.06 0) (hide yes) (show_name no) (do_not_autoplace no) (effects (font (size 1.27 1.27))))
  (pin "4")
  (pin "1")
  (pin "2")
  (pin "3")
  (pin "7")
  (pin "6")
  (pin "5")
  (pin "8")
  (pin "9"))
 (symbol
  (lib_id "power:GND")
  (at 182.88 124.46 0)
  (unit 1)
  (body_style 1)
  (exclude_from_sim no)
  (in_bom yes)
  (on_board yes)
  (in_pos_files yes)
  (dnp no)
  (fields_autoplaced yes)
  (property "Reference" "#PWR025" (at 182.88 130.81 0) (hide yes) (show_name no) (do_not_autoplace no) (effects (font (size 1.27 1.27))))
  (property "Value" "GND" (at 182.88 129.54 0) (hide yes) (show_name no) (do_not_autoplace no) (effects (font (size 1.27 1.27))))
  (property "Footprint" "" (at 182.88 124.46 0) (hide yes) (show_name no) (do_not_autoplace no) (effects (font (size 1.27 1.27))))
  (property "Datasheet" "" (at 182.88 124.46 0) (hide yes) (show_name no) (do_not_autoplace no) (effects (font (size 1.27 1.27))))
  (property "Description" "Power symbol creates a global label with name \"GND\" , ground" (at 182.88 124.46 0) (hide yes) (show_name no) (do_not_autoplace no) (effects (font (size 1.27 1.27))))
  (pin "1"))
 (symbol
  (lib_id "power:GND")
  (at 148.59 99.06 0)
  (unit 1)
  (body_style 1)
  (exclude_from_sim no)
  (in_bom yes)
  (on_board yes)
  (in_pos_files yes)
  (dnp no)
  (fields_autoplaced yes)
  (property "Reference" "#PWR023" (at 148.59 105.41 0) (hide yes) (show_name no) (do_not_autoplace no) (effects (font (size 1.27 1.27))))
  (property "Value" "GND" (at 148.59 104.14 0) (show_name no) (do_not_autoplace no) (effects (font (size 1.27 1.27))))
  (property "Footprint" "" (at 148.59 99.06 0) (hide yes) (show_name no) (do_not_autoplace no) (effects (font (size 1.27 1.27))))
  (property "Datasheet" "" (at 148.59 99.06 0) (hide yes) (show_name no) (do_not_autoplace no) (effects (font (size 1.27 1.27))))
  (property "Description" "Power symbol creates a global label with name \"GND\" , ground" (at 148.59 99.06 0) (hide yes) (show_name no) (do_not_autoplace no) (effects (font (size 1.27 1.27))))
  (pin "1"))
 (group ""
  (members "02fa644e-548e-4011-b21a-0d12e15e9b40" "180f6eb1-dd0c-48a4-a615-6fc3b2c442bc"
   "1b95de4e-984d-47fd-b753-f91aeb3bf18e" "316867e5-5ea2-438f-8504-301efab7b05e"
   "31a43f8a-b533-4501-8301-0c6a5b329d32" "336adbce-8cdd-4104-a993-ccb45da843c4"
   "52aed6ea-8b0d-4cda-aa78-973234928d01" "868ca649-08f1-4dd8-a3d2-083c5f81bed5"
   "87175753-adac-4de4-bdd4-c8c259a01699" "89cfbbad-446f-467a-9416-3337e9e1f109"
   "8a1f8e8f-474d-44dc-a89f-8e516727db2a" "b37cfe63-3154-4ff0-a395-2802a04a89c7"
   "b43052a8-b23f-4f36-b4fa-d37cd969eb02" "c20416e1-1101-475f-bdb5-0aa76ad47ee6"
   "c782ae25-cb1e-4f62-b180-9f076181dfc1" "d71dd20b-ec1b-4361-86ac-3fdcdb08389d"
   "d7de7a44-1aa9-4993-ba07-cc156a7e2af8" "db0b121b-e6b8-4fbe-a65a-a02478dd2c91"
   "fb74b067-1228-43f2-8531-c43bc2b1843d" "fdadd5d3-60bc-49a3-bcea-3d5bc4998465"))
 (group ""
  (members "019fbf65-4fcc-4d16-8e59-09e6865d3c2f" "42226a16-2424-41a7-a5d7-045488cc7711"
   "526295f1-431b-4bed-a146-5ae900ca78c8" "63afb796-95ed-4028-818c-ea1327a16ce5"
   "ac03d47f-3f20-4d17-bdf2-57063d60a3b6" "f16e5723-6c51-43d1-94f2-a39905717aa3"))
 (group ""
  (members "2d217511-3e50-4487-8893-a7e22440ea04" "311b9cd8-765f-4cd2-843e-500746bfdd3a"
   "373c82b2-570e-481b-be40-0099a894912d" "44522223-18fd-45e8-9d9b-a08926eff600"
   "594bedc4-16bb-4bd9-a467-28a18b464c09" "64a37b10-8f39-4900-aff3-5dd45e16a8b0"
   "7299e4a9-a53a-49f1-98d1-efd896c56440" "84466df7-bc68-4c95-ad8e-d1dcf0121895"
   "ad8bb42a-7a0f-4fb7-8522-9f6f406a745e" "bd19964a-bd52-4f20-b8d1-6710d14e56fa"
   "c90fff9f-94e4-49b3-9abd-3cabb78bd577" "ea5f2a6a-532c-44fb-9eee-30f9f00ddf97")))
